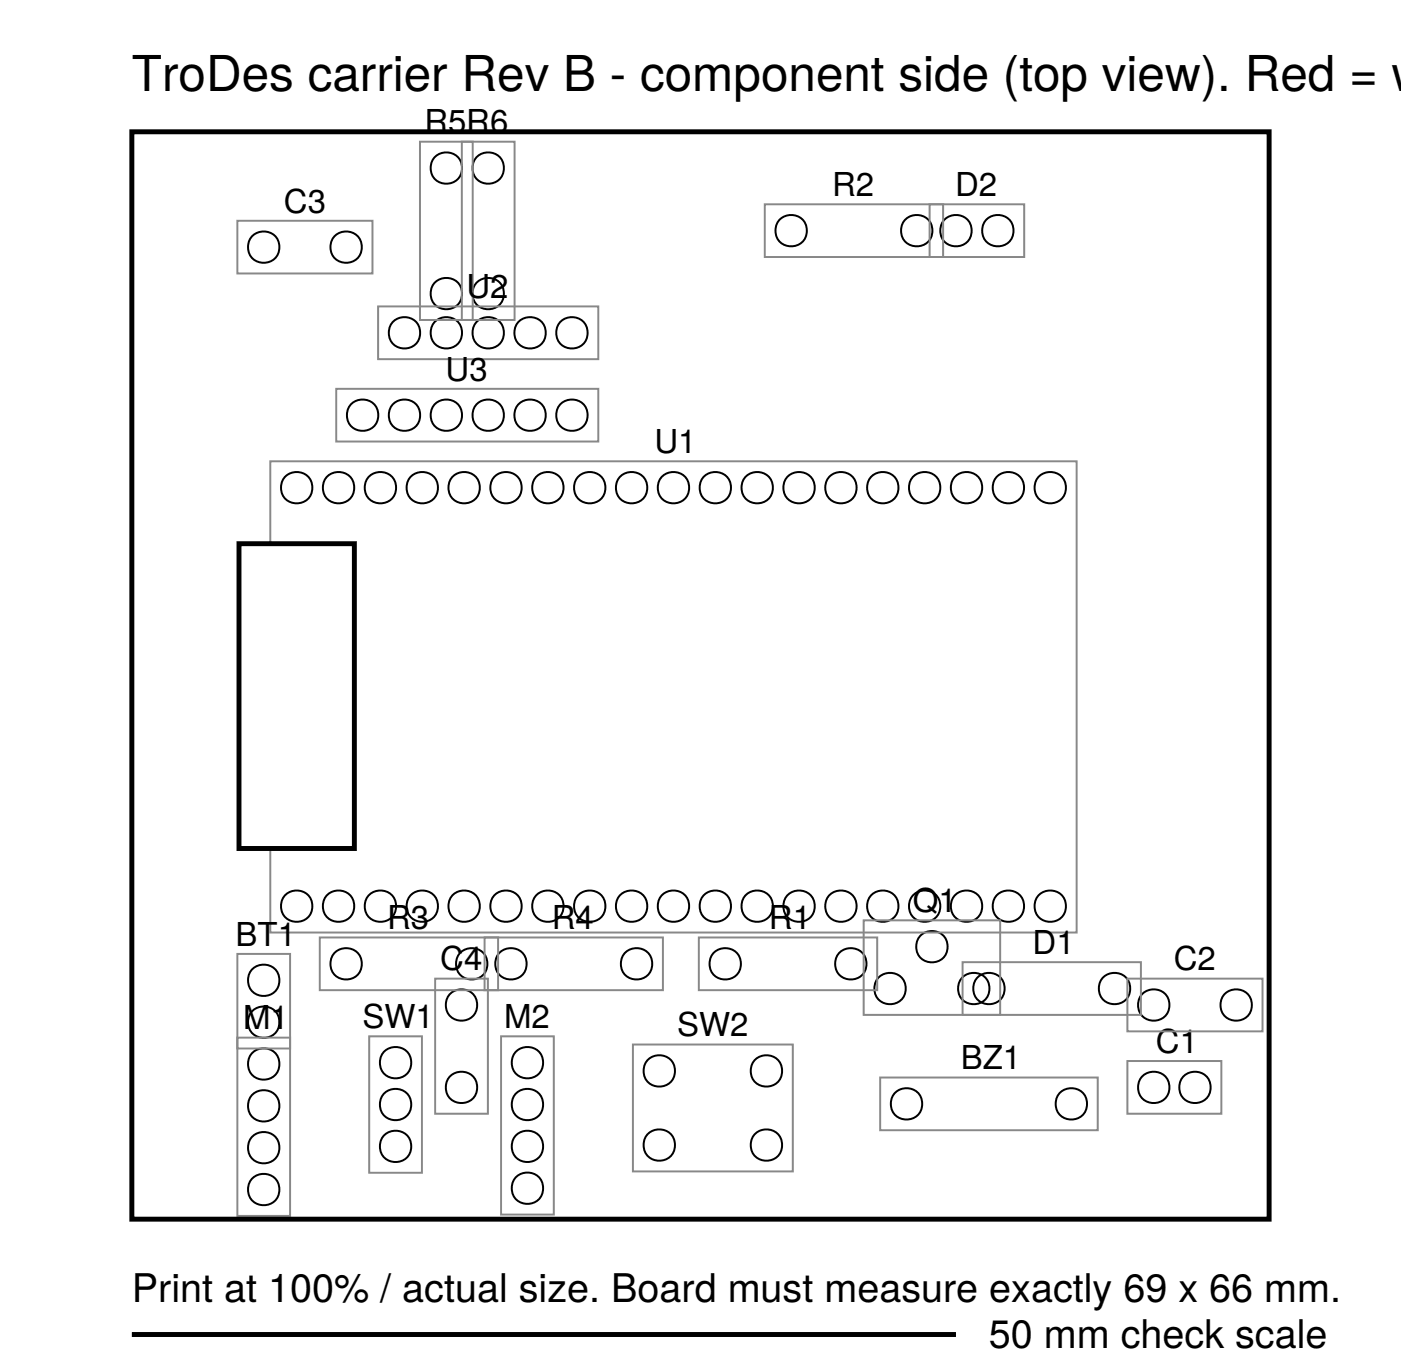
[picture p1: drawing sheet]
<svg xmlns="http://www.w3.org/2000/svg" width="85mm" height="82mm" viewBox="0 0 85 82" stroke-linecap="round" stroke-linejoin="round" font-family="sans-serif">
<g fill="none" stroke="#000" stroke-width=".12">
<circle cx="16" cy="15" r=".96"/>
<circle cx="21" cy="15" r=".96"/>
<circle cx="27.1" cy="17.8" r=".96"/>
<circle cx="27.1" cy="10.2" r=".96"/>
<circle cx="29.6" cy="17.8" r=".96"/>
<circle cx="29.6" cy="10.2" r=".96"/>
<circle cx="48" cy="14" r=".96"/>
<circle cx="55.6" cy="14" r=".96"/>
<circle cx="58" cy="14" r=".96"/>
<circle cx="60.5" cy="14" r=".96"/>
<circle cx="18" cy="29.6" r=".96"/>
<circle cx="20.5" cy="29.6" r=".96"/>
<circle cx="22" cy="25.2" r=".96"/>
<circle cx="23.1" cy="29.6" r=".96"/>
<circle cx="24.5" cy="20.2" r=".96"/>
<circle cx="24.5" cy="25.2" r=".96"/>
<circle cx="25.6" cy="29.6" r=".96"/>
<circle cx="27.1" cy="20.2" r=".96"/>
<circle cx="27.1" cy="25.2" r=".96"/>
<circle cx="28.2" cy="29.6" r=".96"/>
<circle cx="29.6" cy="20.2" r=".96"/>
<circle cx="29.6" cy="25.2" r=".96"/>
<circle cx="30.7" cy="29.6" r=".96"/>
<circle cx="32.2" cy="20.2" r=".96"/>
<circle cx="32.2" cy="25.2" r=".96"/>
<circle cx="33.2" cy="29.6" r=".96"/>
<circle cx="34.7" cy="20.2" r=".96"/>
<circle cx="34.7" cy="25.2" r=".96"/>
<circle cx="35.8" cy="29.6" r=".96"/>
<circle cx="38.3" cy="29.6" r=".96"/>
<circle cx="40.9" cy="29.6" r=".96"/>
<circle cx="43.4" cy="29.6" r=".96"/>
<circle cx="45.9" cy="29.6" r=".96"/>
<circle cx="48.5" cy="29.6" r=".96"/>
<circle cx="51" cy="29.6" r=".96"/>
<circle cx="53.6" cy="29.6" r=".96"/>
<circle cx="56.1" cy="29.6" r=".96"/>
<circle cx="58.6" cy="29.6" r=".96"/>
<circle cx="61.2" cy="29.6" r=".96"/>
<circle cx="63.7" cy="29.6" r=".96"/>
<circle cx="16" cy="59.5" r=".96"/>
<circle cx="18" cy="55" r=".96"/>
<circle cx="20.5" cy="55" r=".96"/>
<circle cx="21" cy="58.5" r=".96"/>
<circle cx="23.1" cy="55" r=".96"/>
<circle cx="25.6" cy="55" r=".96"/>
<circle cx="28.2" cy="55" r=".96"/>
<circle cx="28.6" cy="58.5" r=".96"/>
<circle cx="30.7" cy="55" r=".96"/>
<circle cx="31" cy="58.5" r=".96"/>
<circle cx="33.2" cy="55" r=".96"/>
<circle cx="35.8" cy="55" r=".96"/>
<circle cx="38.3" cy="55" r=".96"/>
<circle cx="38.6" cy="58.5" r=".96"/>
<circle cx="40.9" cy="55" r=".96"/>
<circle cx="43.4" cy="55" r=".96"/>
<circle cx="44" cy="58.5" r=".96"/>
<circle cx="45.9" cy="55" r=".96"/>
<circle cx="48.5" cy="55" r=".96"/>
<circle cx="51" cy="55" r=".96"/>
<circle cx="51.6" cy="58.5" r=".96"/>
<circle cx="53.6" cy="55" r=".96"/>
<circle cx="54" cy="60" r=".96"/>
<circle cx="56.1" cy="55" r=".96"/>
<circle cx="56.5" cy="57.5" r=".96"/>
<circle cx="58.6" cy="55" r=".96"/>
<circle cx="59.1" cy="60" r=".96"/>
<circle cx="60" cy="60" r=".96"/>
<circle cx="61.2" cy="55" r=".96"/>
<circle cx="63.7" cy="55" r=".96"/>
<circle cx="67.6" cy="60" r=".96"/>
<circle cx="16" cy="72.2" r=".96"/>
<circle cx="16" cy="62" r=".96"/>
<circle cx="16" cy="67.1" r=".96"/>
<circle cx="16" cy="69.7" r=".96"/>
<circle cx="16" cy="64.6" r=".96"/>
<circle cx="24" cy="64.5" r=".96"/>
<circle cx="24" cy="67" r=".96"/>
<circle cx="24" cy="69.6" r=".96"/>
<circle cx="28" cy="61" r=".96"/>
<circle cx="28" cy="66" r=".96"/>
<circle cx="32" cy="64.5" r=".96"/>
<circle cx="32" cy="67" r=".96"/>
<circle cx="32" cy="69.6" r=".96"/>
<circle cx="32" cy="72.1" r=".96"/>
<circle cx="40" cy="65" r=".96"/>
<circle cx="40" cy="69.5" r=".96"/>
<circle cx="46.5" cy="65" r=".96"/>
<circle cx="46.5" cy="69.5" r=".96"/>
<circle cx="55" cy="67" r=".96"/>
<circle cx="65" cy="67" r=".96"/>
<circle cx="70" cy="66" r=".96"/>
<circle cx="70" cy="61" r=".96"/>
<circle cx="72.5" cy="66" r=".96"/>
<circle cx="75" cy="61" r=".96"/>
</g>
<g fill="none" stroke="#888" stroke-width=".12">
<path d="M14.4 13.4h8.2v3.2h-8.2zM22.9 18.6h13.4v3.2h-13.4zM25.5 8.6h3.2v10.8h-3.2zM28 8.6h3.2v10.8h-3.2zM46.4 12.4h10.8v3.2h-10.8zM56.4 12.4h5.7v3.2h-5.7zM16.4 28h48.9v28.6h-48.9zM20.4 23.6h15.9v3.2h-15.9zM14.4 57.9h3.2v5.7h-3.2zM19.4 56.9h10.8v3.2h-10.8zM26.4 59.4h3.2v8.2h-3.2zM29.4 56.9h10.8v3.2h-10.8z"/>
<path d="M42.4 56.9h10.8v3.2h-10.8zM52.4 55.9h8.3v5.7h-8.3zM58.4 58.4h10.8v3.2h-10.8zM68.4 59.4h8.2v3.2h-8.2zM14.4 63h3.2v10.8h-3.2zM22.4 62.9h3.2v8.3h-3.2zM30.4 62.9h3.2v10.8h-3.2zM38.4 63.4h9.7v7.7h-9.7zM53.4 65.4h13.2v3.2h-13.2zM68.4 64.4h5.7v3.2h-5.7z"/>
</g>
<path d="M8 8h69v66h-69z" fill="none" stroke="#000" stroke-width=".3"/>
<path d="M14.5 33h7v18.5h-7z" fill="#fff" stroke="#000" stroke-width=".3"/>
<path d="M8 81h50" fill="none" stroke="#000" stroke-width=".3"/>
<text font-size="3" x="8" y="5.5">TroDes carrier Rev B - component side (top view). Red = w</text>
<g font-size="2.4">
<text x="8" y="79">Print at 100% / actual size. Board must measure exactly 69 x 66 mm.</text>
<text x="60" y="81.8">50 mm check scale</text>
</g>
<g font-size="2">
<text x="25.8" y="8.1">R5R6</text>
<text x="50.5" y="11.9">R2</text>
<text x="57.9" y="11.9">D2</text>
<text x="17.2" y="12.9">C3</text>
<text x="27" y="23.1">U3</text>
<text x="28.3" y="18.1">U2</text>
<text x="39.7" y="27.5">U1</text>
<text x="14.3" y="57.4">BT1</text>
<text x="23.5" y="56.4">R3</text>
<text x="26.7" y="58.9">C4</text>
<text x="33.5" y="56.4">R4</text>
<text x="46.6" y="56.4">R1</text>
<text x="55.4" y="55.4">Q1</text>
<text x="62.7" y="57.9">D1</text>
<text x="71.2" y="58.9">C2</text>
<text x="14.7" y="62.5">M1</text>
<text x="22" y="62.4">SW1</text>
<text x="30.6" y="62.4">M2</text>
<text x="41.1" y="62.9">SW2</text>
<text x="58.3" y="64.9">BZ1</text>
<text x="70.1" y="63.9">C1</text>
</g>
</svg>
